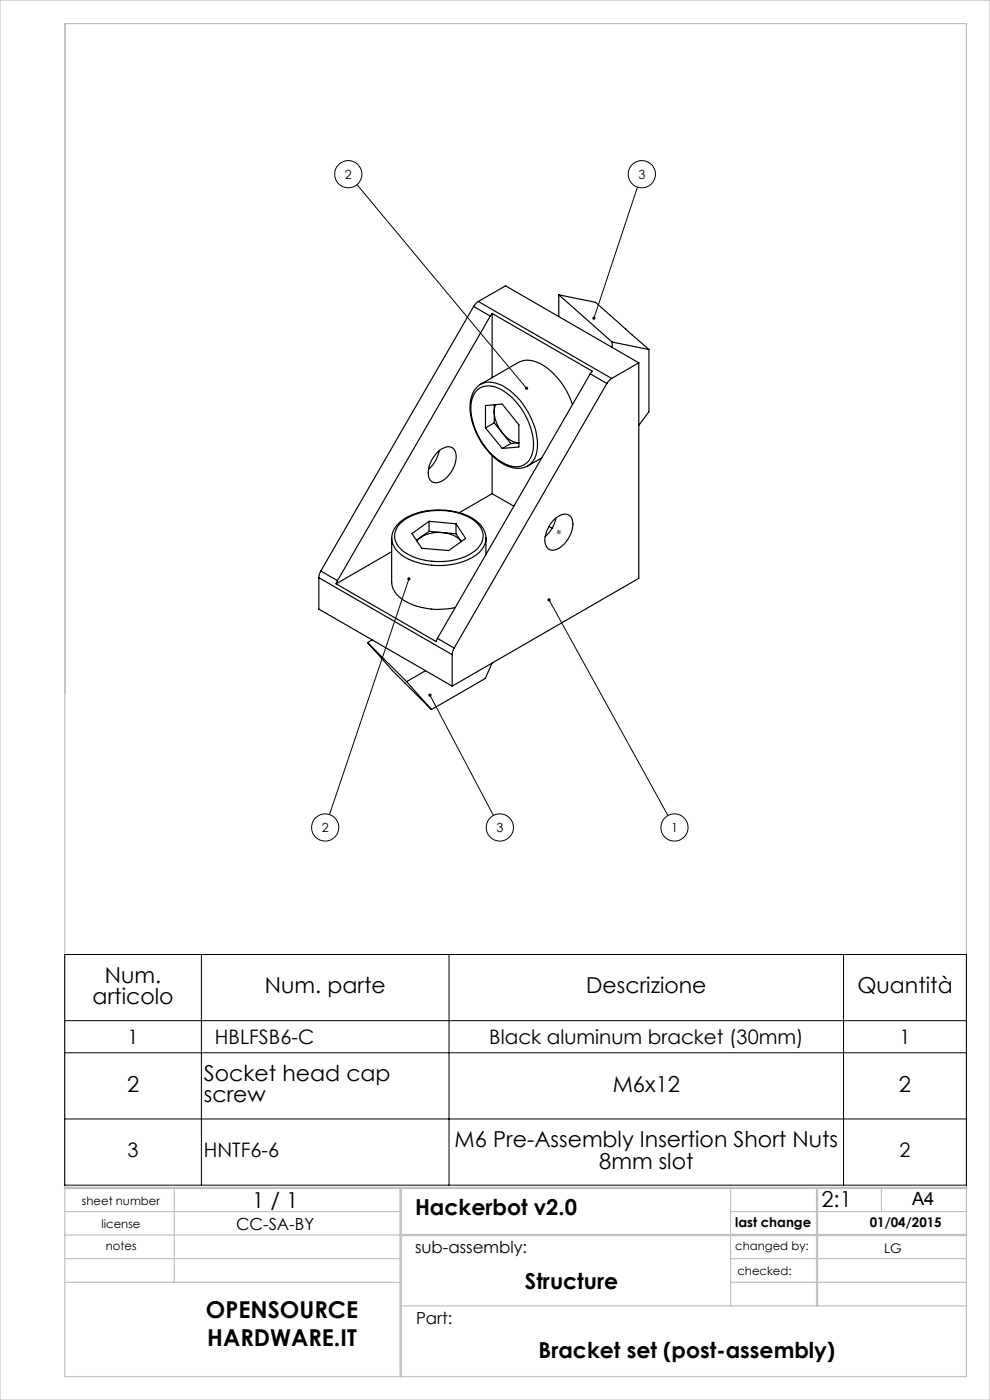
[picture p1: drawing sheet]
<svg xmlns="http://www.w3.org/2000/svg" width="210mm" height="297mm" viewBox="0 0 210 297" stroke-linecap="round" stroke-linejoin="round" font-family="sans-serif">
<g fill="none" stroke="#000" stroke-width=".21">
<path d="M75.7 39.2l36 43.2M135.2 39.7l-9.2 27.8M86.7 122.8l-16.8 50M116.5 127.2l25.2 45.8M91.2 147.5l13.5 25.5M13.7 202.5h191.3v48.9h-191.3zM13.7 216.5h191.3M42.7 202.5v48.9M95.3 202.5v48.9M178.9 202.5v48.9M13.7 223.3h191.3M13.7 237.4h191.3"/>
<circle cx="73.9" cy="37" r="2.89"/>
<circle cx="136.1" cy="37" r="2.89"/>
<circle cx="69" cy="175.5" r="2.89"/>
<circle cx="106" cy="175.5" r="2.89"/>
<circle cx="143.1" cy="175.5" r="2.89"/>
</g>
<path d="M118 112.9h1.1M118.2 112.5l.7 .7M118.5 112.4v1M118.9 112.5l-.7 .7" fill="none" stroke="#808080" stroke-width=".21"/>
<path d="M0 0h210v297h-210z" fill="none" stroke="#c0c0c0" stroke-width=".21"/>
<g fill="none" stroke="#c0c0c0" stroke-width=".25">
<path d="M13.8 5h191.2v287h-191.2zM13.8 252h71.2M13.8 257h71.2M37 252v20M155 252v25M155 257h50M187 252v5M13.8 272h71.2M13.8 267h71.2M13.8 262h71.2M85 277h120M155 272h50"/>
<path d="M155 267h50"/>
</g>
<path d="M13.8 252h191.2M85 252v40M173.3 252v25M85 262h120" fill="none" stroke="#c0c0c0" stroke-width=".5"/>
<path d="M91 147.2a.33 .33 0 0 0 0 .6 .33 .33 0 0 0 .5-.3 .33 .33 0 0 0-.4-.3l.1 .3zM86.5 122.6a.34 .34 0 0 0 .1 .5 .34 .34 0 0 0 .4-.2 .34 .34 0 0 0-.1-.4l-.2 .3 .2-.3zM116.2 127.1a.34 .34 0 0 0 .1 .5 .34 .34 0 0 0 .5-.3 .34 .34 0 0 0-.5-.3l.2 .2-.2-.2zM111.4 82.1a.35 .35 0 0 0 0 .5 .35 .35 0 0 0 .5 0l-.2-.2 .2 .2 .1-.2a.35 .35 0 0 0-.2-.4 .35 .35 0 0 0-.4 .1zM125.7 67.3l-.1 .2 .3 .3 .1-.3-.1 .3a.34 .34 0 0 0 .4-.4 .34 .34 0 0 0-.6-.1z" fill="#000"/>
<g fill="none" stroke="#000" stroke-width=".25">
<path d="M100.5 65l-32.4 56.1M100.5 65l3.5 2.1M101.5 64l-1 1M101.5 64l28.3 16.3M101.5 64l5.7-3.4 28.3 16.4M104 67.1l-32.4 56.1M104.4 66.5l-.4 .6M104.4 66.5l21.2 12.2-.4 .6M104.4 66.5v13.6M118.5 62.5v4.7M118.5 62.5l7.8 1.6 11.4 10.1M118.5 62.5l11.4 10.1"/>
<path d="M125.2 79.3l-32.4 56.1M125.2 79.3l3.5 2M129.9 72.6v1.1M129.9 72.6l7.8 1.6M135.5 77l-5.7 3.3M135.5 77v45.7l-39.6 22.9M137.7 74.2v13.1l-2.2 2.9M92.7 96.1a3.4 3.4 0 0 1 2.9-1.3 2.22 2.22 0 0 1 1.1 3 5.7 5.7 0 0 1-4 4.6 1.69 1.69 0 0 1-1.9-2.1 6.3 6.3 0 0 1 1.9-4.2zM93.2 95.6l-.6 1.8-.8 1.2-.9 1M101.3 82.7a4.4 4.4 0 0 1 5.2 .1 14.5 14.5 0 0 1 6.6 12.3 3.8 3.8 0 0 1-3.7 3.9 10 10 0 0 1-7-5 12.8 12.8 0 0 1-2.4-9 4.3 4.3 0 0 1 1.3-2.3zM102 81.5a5.6 5.6 0 0 0-2.3 5.8 15 15 0 0 0 7.8 11.5 4.7 4.7 0 0 0 4.4 0M102 81.5l8-4.6a5.3 5.3 0 0 1 5.4 .7 15.6 15.6 0 0 1 6 8.2"/>
<path d="M102 81.5a5.2 5.2 0 0 1 5.3 .8 15.5 15.5 0 0 1 6.7 12.8 4.5 4.5 0 0 1-2.1 3.7M103 90.8v-4.8l3.5-.3 3.6 4.4v4.7l-3.6 .3M103 90.8l3.5 4.3M104.4 96.7v8M104.8 85.9v3.8M104.8 89.7l-1.8 1.1M104.8 89.7l3.6 4.4M105.1 85.9a6.4 6.4 0 0 0 1.9 6.5l.9 .8 .9 .5 1.3 .2-1.7 .2M108.4 94.1l-1.9 1M114.9 97.2l-3 1.6M128.7 81.3l-32.4 56.2M129.8 80.3l-1.1 1"/>
<path d="M83.1 114.2a5.3 5.3 0 0 0 3.6 4.4 15.3 15.3 0 0 0 14.4-1 4.5 4.5 0 0 0 2-3.4M83.1 117l-11.8 6.9M84.8 111.2a12.3 12.3 0 0 1 9.7-2.9 10.6 10.6 0 0 1 7.2 3.3 3.8 3.8 0 0 1-1.5 5.7 14.2 14.2 0 0 1-14.7-.4 3.6 3.6 0 0 1-.7-5.7zM89.2 114l-.8 .8M89.2 114l-.9 .6M91 110.6l-3.6 2.6 2.1 3.1 5.7 .5 3.6-2.6-2.1-3.1M91 110.6l5.7 .5M91 110.6v2.1M91 112.7l-1.8 1.3M91 112.7l2.9 .3M93.9 113a7 7 0 0 0-4.7 1M93.9 113a5.2 5.2 0 0 1 3.9 1.8"/>
<path d="M93.9 113l2.8 .2M96.7 113.2l1.1 1.6M96.7 111.1v2.1M97.8 114.8v.1M103.1 114.2a4.6 4.6 0 0 0-2.4-3.9 14.9 14.9 0 0 0-15.3 0 4.8 4.8 0 0 0-2.3 3.8v9.4a5.2 5.2 0 0 0 3.6 4.4 15.6 15.6 0 0 0 9.9 1M103.1 114.2v3.4M104.4 104.7l-7 4.1M104.4 104.7l4.6 2.7M116.5 111.7l.6 .4M117.2 110.6l.5-.5a2.59 2.59 0 0 1 3.2-.7 3.7 3.7 0 0 1 0 4.3 4.9 4.9 0 0 1-3.7 3 2.15 2.15 0 0 1-1.5-3l.4-1.3zM117.9 109.9l-.6 1.8-.7 1.2-1 .9M67.6 122.6l28.3 16.3"/>
<path d="M67.6 122.6v6.6l28.3 16.4M68.1 121.1l-.5 1.5M68.1 121.1l3.5 2.1M71.3 123.9l21.2 12.2 .3-.7M71.6 123.2l-.3 .7M78 136.3l5.3 6 8.2 8.2M78 136.3l8.3 8.3M79 135.7l-1 .6M92.8 135.4l3.5 2.1M95.9 138.9v6.7M96.3 137.5l-.4 1.4M86.3 144.6l5.2 5.9"/>
<path d="M90.3 142.3l-4 2.3M104.4 140.6l-1.5 3.3-11.4 6.6"/>
</g>
<g font-size="4.9">
<text x="43.7" y="279.6">OPENSOURCE</text>
<text x="44" y="285.6">HARDWARE.IT</text>
</g>
<g font-size="4.7">
<text x="22.3" y="208.5">Num.</text>
<text x="19.7" y="213">articolo</text>
<text x="56.2" y="210.7">Num. parte</text>
<text x="124.4" y="210.7">Descrizione</text>
<text x="181.9" y="210.7">Quantità</text>
<text x="27" y="231.6">2</text>
<text x="43.3" y="229.3">Socket head cap</text>
<text x="43.3" y="233.8">screw</text>
<text x="130" y="231.6">M6x12</text>
<text x="190.7" y="231.6">2</text>
<text x="96.4" y="243.4">M6 Pre-Assembly Insertion Short Nuts</text>
<text x="127.1" y="247.9">8mm slot</text>
<text x="53.5" y="256.2">1 / 1</text>
<text x="88" y="257.8">Hackerbot v2.0</text>
<text x="174.2" y="256">2:1</text>
<text x="111.4" y="273.4">Structure</text>
<text x="114.3" y="288.1">Bracket set (post-assembly)</text>
</g>
<g font-size="4.2">
<text x="27.1" y="221.4">1</text>
<text x="45.6" y="221.4">HBLFSB6-C</text>
<text x="103.8" y="221.4">Black aluminum bracket (30mm)</text>
<text x="190.8" y="221.4">1</text>
<text x="27.1" y="245.5">3</text>
<text x="43.3" y="245.5">HNTF6-6</text>
<text x="190.8" y="245.5">2</text>
</g>
<text font-size="3.9" x="193.5" y="255.7">A4</text>
<g font-size="3.5">
<text x="50.1" y="261">CC-SA-BY</text>
<text x="88" y="265.8">sub-assembly:</text>
<text x="88.3" y="280.9">Part:</text>
</g>
<g font-size="2.8">
<text x="155.9" y="260.3">last change</text>
<text x="184.5" y="260.3">01/04/2015</text>
<text x="187.5" y="265.8">LG</text>
</g>
<g font-size="2.7">
<text x="73.2" y="37.9">2</text>
<text x="135.4" y="37.9">3</text>
<text x="68.3" y="176.5">2</text>
<text x="105.3" y="176.5">3</text>
<text x="142.3" y="176.5">1</text>
</g>
<g font-size="2.5">
<text x="17.4" y="255.5">sheet number</text>
<text x="21.5" y="260.5">license</text>
<text x="22.5" y="265.3">notes</text>
<text x="155.9" y="265.2">changed by:</text>
<text x="156.4" y="270.5">checked:</text>
</g>
</svg>
